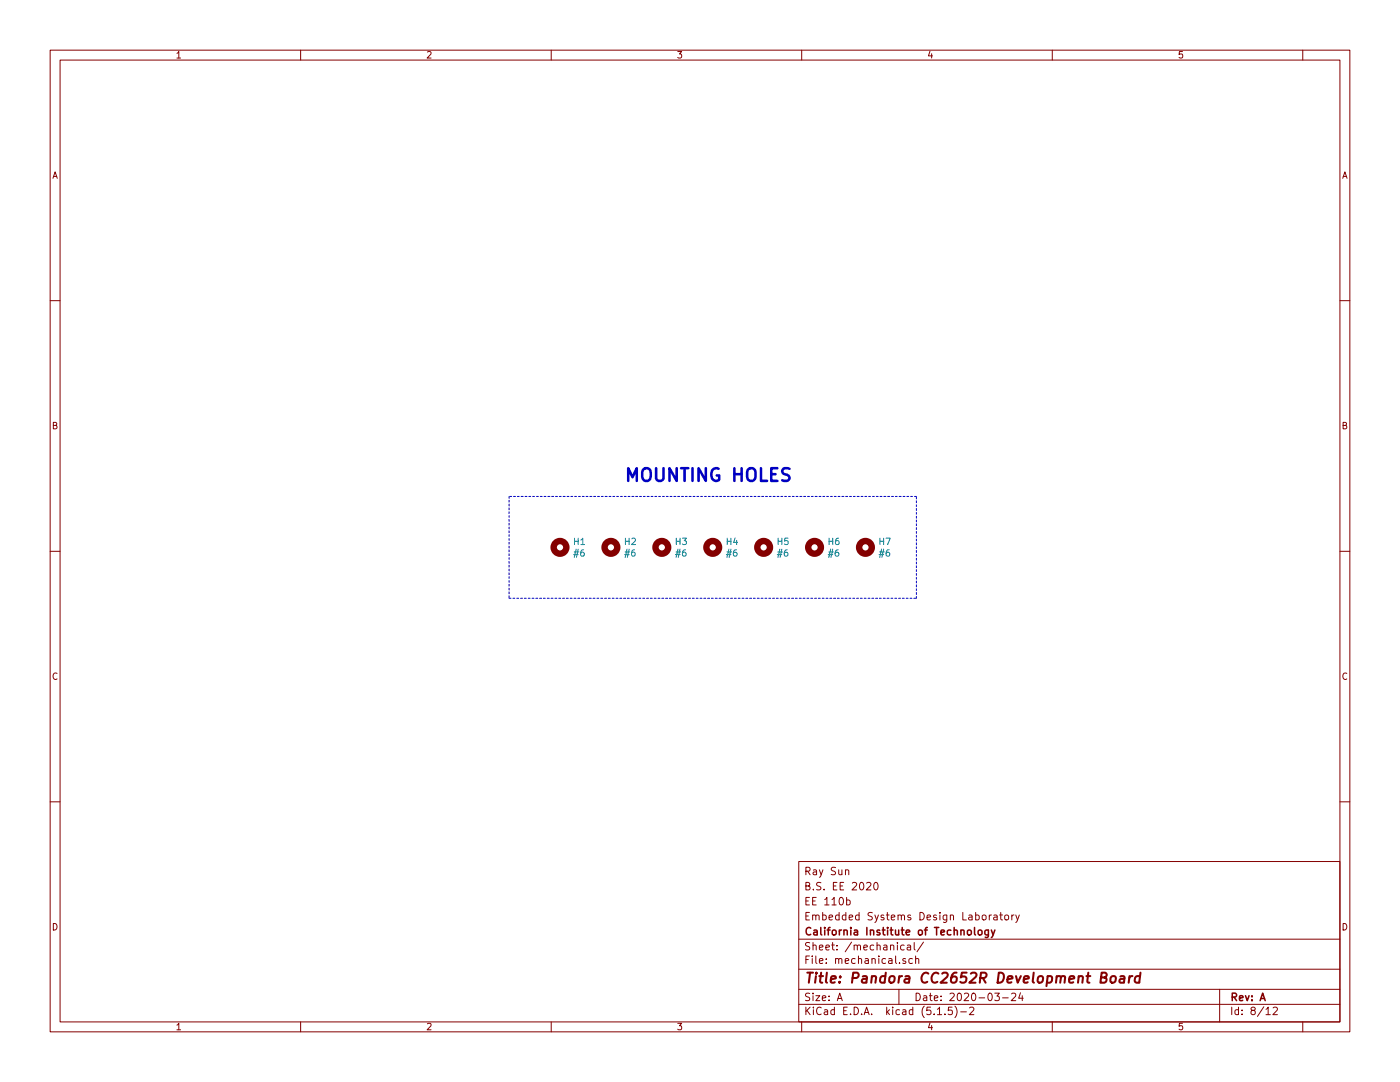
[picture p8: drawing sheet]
<svg xmlns="http://www.w3.org/2000/svg" width="279mm" height="216mm" viewBox="0 0 279 216" stroke-linecap="round" stroke-linejoin="round" font-family="sans-serif">
<g fill="none" stroke="#840000" stroke-width=".2">
<path d="M10 10h259.4v195.9h-259.4zM12 12h255.4v191.9h-255.4zM60 10v2M110 10v2M160 10v2M210 10v2M260 10v2M10 60h2M267.4 60h2M10 110h2M267.4 110h2M10 160h2"/>
<path d="M267.4 160h2M159.4 171.9h108v32h-108zM168.7 173.7l.1-.1a.37 .37 0 0 1 .6 .2v.7M169 179.7l.4-.1 .3 .3-.1 .5-.2 .2-.4-.1M172.9 176.2l.6-.1 .3 .4-.9 1.1h.9M174.6 176.1h.1a.8 .8 0 0 1 .6 .7 .8 .8 0 0 1-.6 .8 .97 .97 0 0 1-.1-1.5zM159.4 197.4h108M159.4 193.4h108M159.4 187.4h108M167.1 199.7l.5-1.5 .5 1.5M167.2 199.2h.8M179.4 197.4v3"/>
<path d="M180.4 188.6h-.4l-.3 .2 .1 .6 .2 .2 .4-.1M180.7 191.3h-.3l-.2 .2v.2l.5 .1v.4h-.5M181.1 188.6h.6v1M181.7 188.9l-.5 .1-.2 .2 .2 .4 .5-.1M182.1 191.3h-.4l-.3 .2 .1 .7h.6M182.4 188.1v1.3l.3 .2M182.7 191.4l.3-.1h.3l.1 1M182.7 190.8v1.5M184.3 188l-1.3 1.9M197.4 182.6v1M197.9 182.6l-.3 .1-.2 .2M198.3 182.7h.6l.1 .9"/>
<path d="M198.5 198.2h.9l-.4 .6 .4 .1v.6l-.2 .2-.7-.2M199 182.9l-.5 .1-.2 .2 .2 .4 .5-.1M199.5 182.6h.6M199.7 182.1v1.3l.4 .2M200.1 199.1h1.1M200.6 182.7l.2-.1 .4 .1v.7l-.2 .2-.4-.2zM201.9 198.3l.5-.1 .3 .1v.3l-.9 1.1h.9M201.9 182.6v1M202.4 182.6l-.3 .1-.2 .2M202.7 182.6l.4 1M203.4 182.6l-.5 1.3-.2 .2M203.7 198.1l-.4 1.1h.9"/>
<path d="M204 198.7v1M243.4 197.4v6.5M60 203.9v2M110 203.9v2M159.4 200.4h108M160 203.9v2M187.1 202.5h.8M188.6 202.3v.2M190 201h-.7l-.1 .7 .2-.2 .5 .1 .2 .2-.1 .5-.2 .2-.6-.2M190.6 200.8a1.71 1.71 0 0 1 0 2.2M191.7 201.9h1.2M193.5 201.1l.6-.1 .3 .4-1 1.1h1"/>
<path d="M210 203.9v2M252.7 201.4l.4-.4v1.5M252.7 202.5h.8M254.1 201.1l.6-.1 .2 .4-.9 1.1h.9M260 203.9v2"/>
</g>
<path d="M219.8 195h.6l.3-.2a.44 .44 0 0 0-.2-.7h-.6l-.3 2h.8a.53 .53 0 0 0 .4-.5 .53 .53 0 0 0-.4-.6M221.9 194.8a.53 .53 0 0 1 .8 .3l-.2 .8a.51 .51 0 0 1-.5 .2 .51 .51 0 0 1-.4-.4v-.6zM223.6 194.8h.8l-.1 1.3M224.4 195.2l-.7 .1a.41 .41 0 0 0-.3 .4 .41 .41 0 0 0 .2 .4l.7-.1M225.4 194.8l-.2 1.3M226 194.8h-.4l-.2 .3M227.5 194.8a.68 .68 0 0 0-1 .3v.8l.3 .2 .6-.1M227.6 194.1l-.2 2" fill="none" stroke="#840000" stroke-width=".41"/>
<path d="M194.5 185.1v1.3l.2 .2M195.3 185.7l.2-.1 .4 .1v.7l-.2 .2-.4-.2zM197.3 185.6l-.1 1.3-.2 .2-.4-.1M197.3 185.6h-.5l-.3 .3 .1 .5 .2 .2 .5-.1M197.8 185.6l.4 1M198.6 185.6l-.6 1.3-.2 .2" fill="none" stroke="#840000" stroke-width=".3"/>
<g fill="none" stroke="#840000" stroke-width="1.3">
<circle cx="111.8" cy="109.2" r="1.27"/>
<circle cx="121.9" cy="109.2" r="1.27"/>
<circle cx="132.1" cy="109.2" r="1.27"/>
<circle cx="142.2" cy="109.2" r="1.27"/>
<circle cx="152.4" cy="109.2" r="1.27"/>
<circle cx="162.6" cy="109.2" r="1.27"/>
<circle cx="172.7" cy="109.2" r="1.27"/>
</g>
<path d="M101.6 99.1v20.3M182.9 99.1h-81.3M101.6 119.4h81.3M182.9 119.4v-20.3" fill="none" stroke="#0000c2" stroke-width=".2" stroke-dasharray=".4 .4"/>
<text font-size="3.5" fill="#0000c2" x="124.5" y="96.1">MOUNTING HOLES</text>
<text font-size="2.8" fill="#840000" x="160.4" y="196.2">Title: Pandora CC2652R Development Board</text>
<g font-size="2.1" fill="#840000">
<text x="160.4" y="177.6">B.S. EE 2020</text>
<text x="160.4" y="174.6">Ray Sun</text>
<text x="160.4" y="183.6">Embedded Systems Design Laboratory</text>
<text x="160.4" y="180.6">EE 110b</text>
<text x="160.4" y="189.6">Sheet: /mechanical/</text>
<text x="160.4" y="186.6">California Institute of Technology</text>
<text x="160.4" y="192.3">File: mechanical.sch</text>
<text x="160.4" y="202.5">KiCad E.D.A. kicad (5.1.5)-2</text>
<text x="160.4" y="199.7">Size: A</text>
<text x="182.4" y="199.7">Date: 2020-03-24</text>
<text x="245.4" y="199.7">Rev: A</text>
<text x="245.4" y="202.5">Id: 8/12</text>
</g>
<g font-size="1.8" fill="#840000">
<text x="35" y="11.6">1</text>
<text x="85" y="11.6">2</text>
<text x="135" y="11.6">3</text>
<text x="185" y="11.6">4</text>
<text x="235" y="11.6">5</text>
<text x="10.4" y="35.6">A</text>
<text x="267.8" y="35.6">A</text>
<text x="10.4" y="85.6">B</text>
<text x="267.8" y="85.6">B</text>
<text x="10.4" y="135.6">C</text>
<text x="267.8" y="135.6">C</text>
<text x="10.4" y="185.6">D</text>
<text x="267.8" y="185.6">D</text>
<text x="35" y="205.5">1</text>
<text x="85" y="205.5">2</text>
<text x="135" y="205.5">3</text>
<text x="185" y="205.5">4</text>
<text x="235" y="205.5">5</text>
</g>
<g font-size="1.8" fill="#008484">
<text x="114.5" y="108.7">H1</text>
<text x="114.7" y="111">#6</text>
<text x="124.7" y="108.7">H2</text>
<text x="124.8" y="111">#6</text>
<text x="134.8" y="108.7">H3</text>
<text x="135" y="111">#6</text>
<text x="145" y="108.7">H4</text>
<text x="145.1" y="111">#6</text>
<text x="155.2" y="108.7">H5</text>
<text x="155.3" y="111">#6</text>
<text x="165.3" y="108.7">H6</text>
<text x="165.5" y="111">#6</text>
<text x="175.5" y="108.7">H7</text>
<text x="175.6" y="111">#6</text>
</g>
</svg>
